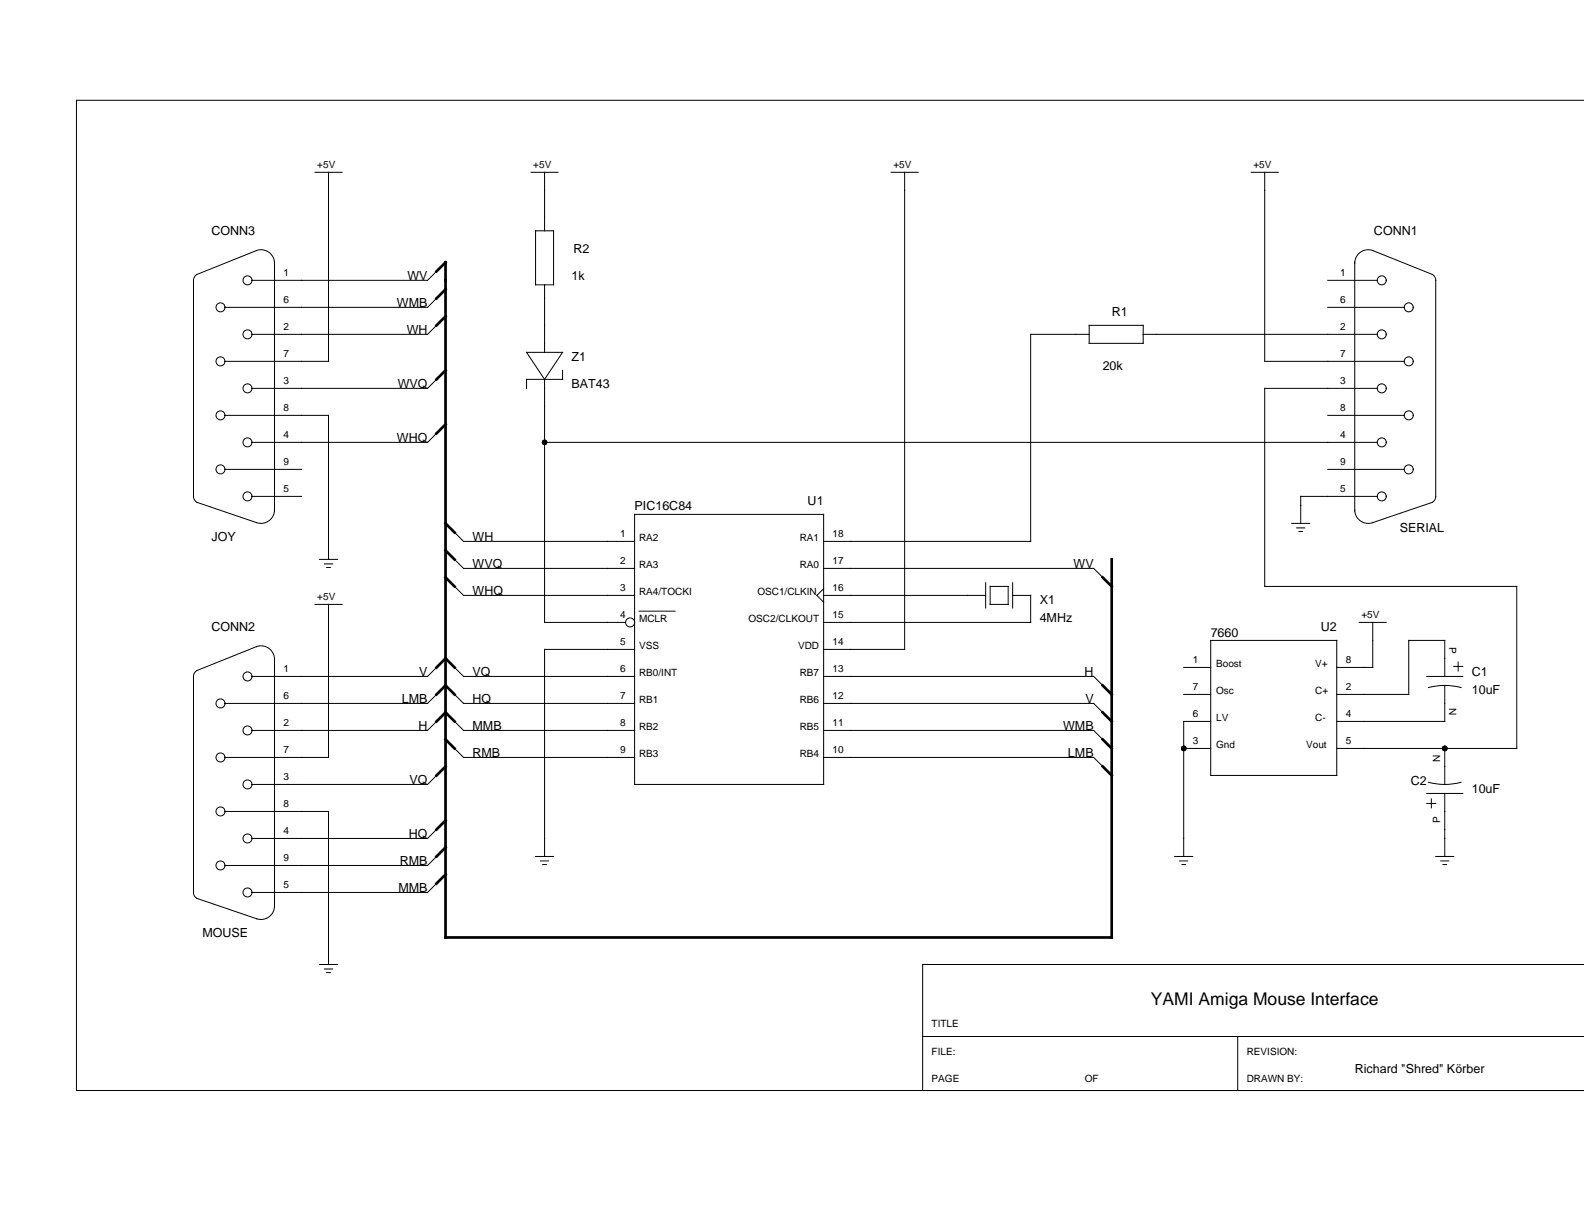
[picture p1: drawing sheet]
<svg xmlns="http://www.w3.org/2000/svg" width="279mm" height="216mm" viewBox="0 0 279 216" stroke-linecap="round" stroke-linejoin="round" font-family="sans-serif">
<g fill="none" stroke="#000" stroke-width=".18">
<path d="M279.4 17.7h-265.9v174.7h265.9M55.6 30.4h4.7M57.9 30.4v33.3h-18.2M93.7 30.4h4.7M96.1 30.4v10.3M157.2 30.4h4.8M159.6 30.4v84.2h-14.3M220.7 30.4h4.8M223.1 30.4v33.3h24.6M48.4 46.4a2.37 2.37 0 0 0-3.2-2.2l-10.5 4.2a1.19 1.19 0 0 0-.6 1v38.2a1.19 1.19 0 0 0 .6 1M48.4 46.2v43.9M77 57.4l-1.6 1.6h-30.9"/>
<path d="M77 52.6l-1.6 1.6h-35.7M77 47.9l-1.6 1.5h-30.9M78.6 49.4v1.6M94.5 40.7h3.1v9.5h-3.1zM96.1 50.2v12M192.1 59h-10.3v36.5h-36.5M192.1 57.4h9.5v3.2h-9.5zM201.6 59h41.3M234.2 54.2h13.5M234.2 49.4h8.7M239 46.4a2.37 2.37 0 0 1 3.1-2.2l10.6 4.2a1.19 1.19 0 0 1 .6 1v38.2a1.19 1.19 0 0 1-.6 1M239 46.2v43.9"/>
<path d="M39.7 73.3h18.2v25.4M77 76.4l-1.6 1.6h-30.9M77 66.9l-1.6 1.6h-30.9M92.9 62.2h6.3l-3.1 4.7zM96.1 66.9v42.9h14.2M96.1 78h146.8M99.2 65.3v1.6h-6.3v1.6M234.2 73.3h13.5M242.9 68.5h-19.8v34.9h44.4v28.6h-31.7M34.7 88.6l10.6 3.6M39.7 82.8h13.5M44.5 87.6h8.7"/>
<path d="M48.4 89.9a2.38 2.38 0 0 1-3.2 2.3M56.4 98.7h3.1M57.2 99.5h1.5M80.2 93.9l1.6 1.6h30.1M80.2 98.7l1.6 1.6h30.1M111.9 90.7h33.4v47.7h-33.4zM227.8 92.3h3.2M228.7 93.1h1.4M229.1 93.7h.7M234.2 82.8h13.5M239 89.9a2.38 2.38 0 0 0 3.2 2.3M242.9 87.6h-13.5v4.7"/>
<path d="M252.6 88.6l-10.5 3.6M48.4 116.3a2.37 2.37 0 0 0-3.2-2.2l-10.5 4.2a1.19 1.19 0 0 0-.6 1v38.1a1.19 1.19 0 0 0 .6 1.1M48.4 116.1v43.9M55.6 106.6h4.7M57.6 100.1h.7M57.9 106.6v27h-18.2M77 117.7l-1.6 1.6h-30.9M80.2 103.4l1.6 1.6h30.1M80.2 117.7l1.6 1.6h30.1M111.9 114.6h-15.8v36.5M112.7 107.8h6.4M145.3 100.3h47.6l1.6 1.5"/>
<path d="M145.3 105h28.6M145.3 119.3h47.6l1.6 1.6M145.3 103.8l-1.2 1.2 1.2 1.2M173.9 102.8v4.4M174.7 103.4h3.1v3.2h-3.1zM178.6 105h3.2v4.8h-36.5M178.6 102.8v4.4M208.8 117.7h4.8M213.6 113h22.2v23.8h-22.2zM239.8 109.8h4.7M242.1 109.8v7.9h-6.3M251.7 119.3h6.3"/>
<path d="M254.8 119.3v-6.3h-6.3v9.5h-12.7M256.4 117.6h1.6M257.2 116.8v1.6M77 136.8l-1.6 1.6h-30.9M77 122.5l-1.6 1.6h-35.7M77 127.3l-1.6 1.5h-30.9M80.2 122.5l1.6 1.6h30.1M80.2 127.3l1.6 1.5h30.1M80.2 132l1.6 1.6h30.1M145.3 124.1h47.6l1.6 1.6M145.3 128.8h47.6l1.6 1.6M145.3 133.6h47.6l1.6 1.6"/>
<path d="M208.8 122.5h4.8M208.8 132h4.8M213.6 127.3h-4.8v23.8M251.7 140h6.3M252 121.3a11.1 11.1 0 0 1 5.7 0M252 138a11.1 11.1 0 0 0 5.7 0M254.8 120.9v6.4h-19M254.8 132v6.4M254.8 140v11.1M34.7 158.5l10.6 3.6M39.7 143.1h18.2v27M48.4 159.8a2.38 2.38 0 0 1-3.2 2.2"/>
<path d="M77 155.8l-1.6 1.6h-30.9M77 151.1l-1.6 1.6h-35.7M77 146.3l-1.6 1.6h-30.9M94.5 151.1h3.1M95.3 151.9h1.5M95.7 152.5h.7M207.2 151.1h3.2M208.1 151.9h1.4M208.5 152.5h.6M251.7 141.7h1.6M252.5 140.9v1.6M253.3 151.1h3.1"/>
<path d="M254.1 151.9h1.5M254.5 152.5h.7M56.4 170.1h3.1M57.2 170.9h1.5M57.6 171.6h.7M279.4 170.1h-116.7v22.3M162.7 182.8h116.7M218.3 182.8v9.6"/>
<circle cx="38.9" cy="54.2" r=".79"/>
<circle cx="43.7" cy="49.4" r=".79"/>
<circle cx="43.7" cy="59" r=".79"/>
<circle cx="243.7" cy="49.4" r=".79"/>
<circle cx="243.7" cy="59" r=".79"/>
<circle cx="248.5" cy="54.2" r=".79"/>
<circle cx="38.9" cy="63.7" r=".79"/>
<circle cx="38.9" cy="73.3" r=".79"/>
<circle cx="43.7" cy="78" r=".79"/>
<circle cx="43.7" cy="68.5" r=".79"/>
<circle cx="243.7" cy="78" r=".79"/>
<circle cx="243.7" cy="68.5" r=".79"/>
<circle cx="248.5" cy="63.7" r=".79"/>
<circle cx="248.5" cy="73.3" r=".79"/>
<circle cx="38.9" cy="82.8" r=".79"/>
<circle cx="43.7" cy="87.6" r=".79"/>
<circle cx="243.7" cy="87.6" r=".79"/>
<circle cx="248.5" cy="82.8" r=".79"/>
<circle cx="43.7" cy="119.3" r=".79"/>
<circle cx="111.1" cy="109.8" r=".79"/>
<circle cx="38.9" cy="124.1" r=".79"/>
<circle cx="38.9" cy="133.6" r=".79"/>
<circle cx="43.7" cy="128.8" r=".79"/>
<circle cx="43.7" cy="138.4" r=".79"/>
<circle cx="38.9" cy="143.1" r=".79"/>
<circle cx="38.9" cy="152.7" r=".79"/>
<circle cx="43.7" cy="157.4" r=".79"/>
<circle cx="43.7" cy="147.9" r=".79"/>
</g>
<g fill="#000">
<circle cx="78.6" cy="49.4" r=".24"/>
<circle cx="78.6" cy="51" r=".24"/>
<circle cx="96.1" cy="78" r=".48"/>
<circle cx="208.8" cy="132" r=".48"/>
<circle cx="254.8" cy="132" r=".48"/>
</g>
<g fill="none" stroke="#000" stroke-width=".48">
<path d="M77 47.9l1.6-1.6v119.1h117.5v-66.7M78.6 55.8l-1.6 1.6M78.6 51l-1.6 1.6M78.6 65.3l-1.6 1.6M78.6 74.9l-1.6 1.5M78.6 97.1l1.6 1.6M78.6 92.3l1.6 1.6M77 117.7l1.6-1.6 1.6 1.6M78.6 101.8l1.6 1.6M194.5 101.8l1.6 1.6M77 122.5l1.6-1.6 1.6 1.6M77 127.3l1.6-1.6 1.6 1.6"/>
<path d="M78.6 135.2l-1.6 1.6M78.6 130.4l1.6 1.6M194.5 120.9l1.6 1.6M194.5 125.7l1.6 1.6M194.5 130.4l1.6 1.6M194.5 135.2l1.6 1.6M78.6 144.7l-1.6 1.6M78.6 149.5l-1.6 1.6M78.6 154.2l-1.6 1.6"/>
</g>
<text font-size="3.1" x="203" y="177.3">YAMI Amiga Mouse Interface</text>
<g font-size="2.2">
<text x="37.3" y="41.5">CONN3</text>
<text x="242.4" y="41.5">CONN1</text>
<text x="101.2" y="44.7">R2</text>
<text x="71.9" y="49.4">WV</text>
<text x="100.8" y="49.4">1k</text>
<text x="70" y="54.2">WMB</text>
<text x="71.7" y="59">WH</text>
<text x="196.1" y="55.8">R1</text>
<text x="100.8" y="63.7">Z1</text>
<text x="194.5" y="65.3">20k</text>
<text x="70.1" y="68.5">WVQ</text>
<text x="100.8" y="68.5">BAT43</text>
<text x="70" y="78">WHQ</text>
<text x="111.9" y="89.9">PIC16C84</text>
<text x="142.5" y="89.1">U1</text>
<text x="37.3" y="95.5">JOY</text>
<text x="83.4" y="95.5">WH</text>
<text x="246.9" y="93.9">SERIAL</text>
<text x="83.4" y="100.3">WVQ</text>
<text x="189.4" y="100.3">WV</text>
<text x="83.4" y="105">WHQ</text>
<text x="183.4" y="106.6">X1</text>
<text x="37.3" y="111.4">CONN2</text>
<text x="183.4" y="109.8">4MHz</text>
<text x="213.6" y="112.3">7660</text>
<text x="233" y="111.4">U2</text>
<text x="73.9" y="119.3">V</text>
<text x="83.4" y="119.3">VQ</text>
<text x="191.3" y="119.3">H</text>
<text x="259.6" y="119.3">C1</text>
<text x="70.9" y="124.1">LMB</text>
<text x="83.4" y="124.1">HQ</text>
<text x="191.4" y="124.1">V</text>
<text x="259.6" y="122.5">10uF</text>
<text x="73.8" y="128.8">H</text>
<text x="83.4" y="128.8">MMB</text>
<text x="187.5" y="128.8">WMB</text>
<text x="83.4" y="133.6">RMB</text>
<text x="188.4" y="133.6">LMB</text>
<text x="72.2" y="138.4">VQ</text>
<text x="248.8" y="138.4">C2</text>
<text x="259.6" y="140">10uF</text>
<text x="72.1" y="147.9">HQ</text>
<text x="70.5" y="152.7">RMB</text>
<text x="70.3" y="157.4">MMB</text>
<text x="35.7" y="165.4">MOUSE</text>
<text x="239" y="189.2">Richard &quot;Shred&quot; Körber</text>
</g>
<g font-size="1.8">
<text x="56" y="29.6">+5V</text>
<text x="94.1" y="29.6">+5V</text>
<text x="157.6" y="29.6">+5V</text>
<text x="221.1" y="29.6">+5V</text>
<text x="50" y="53.4">6</text>
<text x="50" y="48.7">1</text>
<text x="236.4" y="53.4">6</text>
<text x="236.4" y="48.7">1</text>
<text x="50" y="58.2">2</text>
<text x="236.4" y="58.2">2</text>
<text x="50" y="62.9">7</text>
<text x="236.4" y="62.9">7</text>
<text x="50" y="67.7">3</text>
<text x="236.4" y="67.7">3</text>
<text x="50" y="77.2">4</text>
<text x="50" y="72.5">8</text>
<text x="236.4" y="77.2">4</text>
<text x="236.4" y="72.5">8</text>
<text x="50" y="82">9</text>
<text x="236.4" y="82">9</text>
<text x="50" y="86.8">5</text>
<text x="236.4" y="86.8">5</text>
<text x="109.4" y="94.7">1</text>
<text x="112.7" y="95.5">RA2</text>
<text x="141.1" y="95.5">RA1</text>
<text x="146.9" y="94.7">18</text>
<text x="109.4" y="99.5">2</text>
<text x="112.7" y="100.3">RA3</text>
<text x="141.1" y="100.3">RA0</text>
<text x="146.9" y="99.5">17</text>
<text x="56" y="105.8">+5V</text>
<text x="109.4" y="104.2">3</text>
<text x="112.7" y="105">RA4/TOCKI</text>
<text x="133.6" y="105">OSC1/CLKIN</text>
<text x="146.9" y="104.2">16</text>
<text x="109.4" y="109">4</text>
<text x="109.4" y="113.8">5</text>
<text x="112.7" y="109.8">MCLR</text>
<text x="132" y="109.8">OSC2/CLKOUT</text>
<text x="146.9" y="109">15</text>
<text x="146.9" y="113.8">14</text>
<text x="240.2" y="109">+5V</text>
<text x="50" y="118.5">1</text>
<text x="109.4" y="118.5">6</text>
<text x="112.7" y="114.6">VSS</text>
<text x="112.7" y="119.3">RB0/INT</text>
<text x="140.8" y="114.6">VDD</text>
<text x="141.1" y="119.3">RB7</text>
<text x="146.9" y="118.5">13</text>
<text x="210.4" y="116.9">1</text>
<text x="214.5" y="117.7">Boost</text>
<text x="232" y="117.7">V+</text>
<text x="237.4" y="116.9">8</text>
<text x="255.6" y="114.2" transform="rotate(90 255.6 114.2)">P</text>
<text x="50" y="123.3">6</text>
<text x="109.4" y="123.3">7</text>
<text x="112.7" y="124.1">RB1</text>
<text x="141.1" y="124.1">RB6</text>
<text x="146.9" y="123.3">12</text>
<text x="210.4" y="121.7">7</text>
<text x="214.5" y="122.5">Osc</text>
<text x="232" y="122.5">C+</text>
<text x="237.4" y="121.7">2</text>
<text x="255.6" y="124.9" transform="rotate(90 255.6 124.9)">N</text>
<text x="50" y="128">2</text>
<text x="109.4" y="128">8</text>
<text x="112.7" y="128.8">RB2</text>
<text x="141.1" y="128.8">RB5</text>
<text x="146.9" y="128">11</text>
<text x="210.4" y="126.5">6</text>
<text x="210.4" y="131.2">3</text>
<text x="214.5" y="127.3">LV</text>
<text x="232" y="127.3">C-</text>
<text x="237.4" y="126.5">4</text>
<text x="237.4" y="131.2">5</text>
<text x="50" y="137.6">3</text>
<text x="50" y="132.8">7</text>
<text x="109.4" y="132.8">9</text>
<text x="112.7" y="133.6">RB3</text>
<text x="141.1" y="133.6">RB4</text>
<text x="146.9" y="132.8">10</text>
<text x="214.5" y="132">Gnd</text>
<text x="230.4" y="132">Vout</text>
<text x="254" y="134.4" transform="rotate(-90 254 134.4)">N</text>
<text x="50" y="142.3">8</text>
<text x="50" y="147.1">4</text>
<text x="254" y="145.1" transform="rotate(-90 254 145.1)">P</text>
<text x="50" y="151.9">9</text>
<text x="50" y="156.6">5</text>
<text x="164.3" y="181.2">TITLE</text>
<text x="164.3" y="186">FILE:</text>
<text x="164.3" y="190.8">PAGE</text>
<text x="191.3" y="190.8">OF</text>
<text x="219.9" y="186">REVISION:</text>
<text x="219.9" y="190.8">DRAWN BY:</text>
</g>
</svg>
